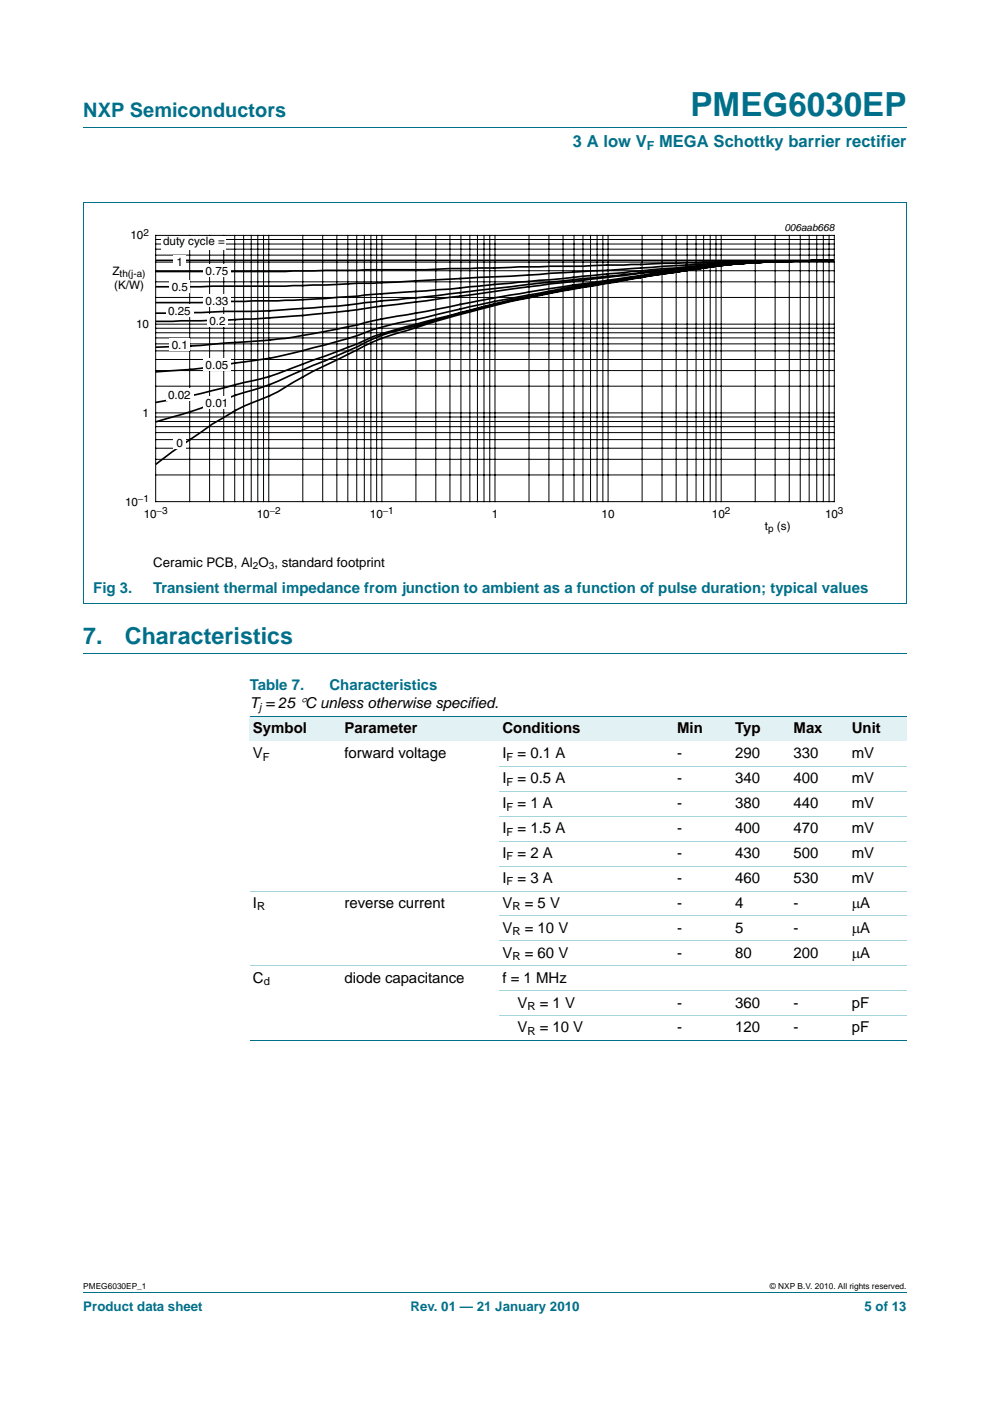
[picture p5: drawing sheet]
<svg xmlns="http://www.w3.org/2000/svg" width="210mm" height="297mm" viewBox="0 0 210 297" stroke-linecap="round" stroke-linejoin="round" font-family="sans-serif">
<path d="M17.7 27h174.6M17.6 42.9h174.7M17.7 42.9v84.9l174.6 .1v-85M17.7 138.5h174.6M17.7 273.9h174.6" fill="none" stroke="#00708a" stroke-width=".21"/>
<path d="M20.3 47.1h169.4v66.3h-169.4z" fill="none" stroke="#fff" stroke-width=".21"/>
<g fill="none" stroke="#000" stroke-width=".21">
<path d="M33 49.9h144v56.5h-144zM33 59.8h144M33 57.4h144M33 55.6h144M33 54.1h144M33 52.8h144M33 51.7h144M33 50.8h144M40.2 49.9v56.5M44.5 49.9v56.5M47.5 49.9v56.5M49.8 49.9v56.5"/>
<path d="M51.7 49.9v56.5M53.3 49.9v56.5M54.7 49.9v56.5M55.9 49.9v56.5M57 49.9v56.5M64.2 49.9v56.5M68.4 49.9v56.5M71.4 49.9v56.5M73.8 49.9v56.5M75.7 49.9v56.5M77.3 49.9v56.5M78.7 49.9v56.5"/>
<path d="M79.9 49.9v56.5M81 49.9v56.5M88.2 49.9v56.5M92.4 49.9v56.5M95.4 49.9v56.5M97.8 49.9v56.5M99.7 49.9v56.5M101.3 49.9v56.5M102.7 49.9v56.5M103.9 49.9v56.5M105 49.9v56.5M112.2 49.9v56.5"/>
<path d="M116.4 49.9v56.5M119.4 49.9v56.5M121.8 49.9v56.5M123.6 49.9v56.5M125.3 49.9v56.5M126.6 49.9v56.5M127.9 49.9v56.5M129 49.9v56.5M136.2 49.9v56.5M140.4 49.9v56.5M143.4 49.9v56.5M145.7 49.9v56.5"/>
<path d="M147.6 49.9v56.5M149.2 49.9v56.5M150.6 49.9v56.5M151.9 49.9v56.5M153 49.9v56.5M160.2 49.9v56.5M164.4 49.9v56.5M167.4 49.9v56.5M169.7 49.9v56.5M171.6 49.9v56.5M173.2 49.9v56.5M174.6 49.9v56.5"/>
<path d="M175.8 49.9v56.5M33 78.6h144M33 76.2h144M33 74.4h144M33 72.9h144M33 71.6h144M33 70.6h144M33 69.6h144M33 68.7h144M33 63.1h144M33 97.4h144M33 95h144"/>
<path d="M33 93.2h144M33 91.7h144M33 90.5h144M33 89.4h144M33 88.4h144M33 87.5h144M33 81.9h144M33 100.7h144"/>
</g>
<g fill="none" stroke="#000" stroke-width=".35">
<path d="M33.1 55.2h143.5M128.9 59.9l-7.3 1.3M135.9 58.8l-7 1.1M135.9 58.8l-5.2 1a258.2 258.2 0 0 0-44.5 10.3l-1.9 .5a47.5 47.5 0 0 0-10.4 4.5l-2.3 1.1a100.9 100.9 0 0 0-12.7 6.9l-3.6 1.6a33.1 33.1 0 0 0-7.6 3.7l-2.7 1.5-8.4 5.9-3.5 2.6M145.6 57.3l-7.4 1-9.3 1.6M145.6 57.3l-9.7 1.5M152.7 56.1l-22 2.3a1347.6 1347.6 0 0 0-42.5 4.8l-7.3 .6a194.1 194.1 0 0 1-18.7 1.7 119.6 119.6 0 0 1-14.5 .5l-5.1 .3-9.5 .1M152.7 56.1l-18.8 2.1a1577.2 1577.2 0 0 0-45.7 5.8l-3.9 .5a344.1 344.1 0 0 1-41.7 3.5l-9.5 .1M152.7 56.3a648.4 648.4 0 0 0-35.9 5.4l-2.4 .5a342.6 342.6 0 0 0-26.2 5.6l-3.9 .7a52.9 52.9 0 0 0-8.4 2.6l-2 .6a169.4 169.4 0 0 1-18.6 4.5l-1.6 .3a212.9 212.9 0 0 1-20.6 2.3M152.7 56.3l-7.1 1M159.9 55.6a184.3 184.3 0 0 0-16.5 1.2l-2.6 .1-24 2.4-11.9 1a275.6 275.6 0 0 1-20.6 1.7l-3.4 .3a322.4 322.4 0 0 1-33.2 1.6 147.2 147.2 0 0 1-14.6 .3M159.9 55.6l-7.2 .5"/>
<path d="M159.9 55.7l-3.8 .3a82.1 82.1 0 0 0-12.7 1.4 679.5 679.5 0 0 0-55.2 9l-3.9 .6a57.1 57.1 0 0 0-8.4 1.9 134.9 134.9 0 0 1-26 3.7l-7.3 .6-9.5 .4M159.9 55.7l-7.2 .6M176.6 55.2l-7.2 .1a176.4 176.4 0 0 0-16.7 .3h-3.5a982.7 982.7 0 0 1-39.1 1l-5.2 .2-9.5 .1a181.9 181.9 0 0 1-17.9 .3l-16.9 .4h-27.5M176.6 55.2a634.1 634.1 0 0 0-42.7 1.7l-25.6 1.7-8.6 .3a1192.8 1192.8 0 0 1-39.1 1.8l-27.5 .1M176.6 55.2l-16.7 .4M176.6 55.2l-12 .3-4.7 .2M121.6 61.2a251.6 251.6 0 0 0-28.8 6.3l-8.5 2.3a39.4 39.4 0 0 0-8.4 3.1l-13.7 5.1a59.8 59.8 0 0 1-12.3 3.6l-9.5 2.3-7.3 1.4M121.6 61.2l-2.2 .3a263.8 263.8 0 0 0-26.6 6.3l-6.6 1.8a34.2 34.2 0 0 0-10.3 3.9l-13.7 5.8a61.4 61.4 0 0 1-12.3 4.5l-4.9 1.8a82.6 82.6 0 0 1-11.9 3.8"/>
</g>
<g fill="#fff">
<path d="M34.3 50h13.6v2.9h-13.6z"/>
<path d="M36.8 54.1h2.6v2.6h-2.6z"/>
<path d="M43.2 56.1h5.8v2.6h-5.8z"/>
<path d="M35.9 59.5h4.4v2.6h-4.4z"/>
<path d="M43.2 62.4h5.8v2.5h-5.8z"/>
<path d="M43.9 66.7h4.4v2.6h-4.4z"/>
<path d="M35.2 64.6h5.9v2.6h-5.9z"/>
<path d="M35.9 71.8h4.4v2.6h-4.4z"/>
<path d="M43.2 75.9h5.8v2.6h-5.8z"/>
<path d="M35.2 82.3h5.9v2.6h-5.9z"/>
<path d="M43.2 84.1h5.8v2.5h-5.8z"/>
<path d="M36.8 92.5h2.6v2.5h-2.6z"/>
</g>
<g fill="#e2f1f4">
<path d="M53 151.9h19.3v5.3h-19.3z"/>
<path d="M72.3 151.9h33.6v5.3h-33.6z"/>
<path d="M105.9 151.9h31.7v5.3h-31.7z"/>
<path d="M137.6 151.9h5.3v5.3h-5.3z"/>
<path d="M142.9 151.9h12.4v5.3h-12.4z"/>
<path d="M155.3 151.9h12.3v5.3h-12.3z"/>
<path d="M167.6 151.9h12.4v5.3h-12.4z"/>
<path d="M180 151.9h12.3v5.3h-12.3z"/>
</g>
<path d="M53 151.9h139.3M53 220.7h139.3" fill="none" stroke="#00708a" stroke-width=".21"/>
<path d="M105.9 162.5h86.4M105.9 167.7h86.4M105.9 173h86.4M105.9 178.3h86.4M53 188.9h139.3M105.9 183.6h86.4M105.9 194.2h86.4M105.9 199.5h86.4M53 204.8h139.3M105.9 210.1h86.4M105.9 215.4h86.4" fill="none" stroke="#a5d5dc" stroke-width=".21"/>
<text font-size="7" fill="#00708a" x="146.5" y="24.6">PMEG6030EP</text>
<g font-size="4.9" fill="#00708a">
<text x="17.7" y="136.5">7.</text>
<text x="26.5" y="136.5">Characteristics</text>
</g>
<text font-size="4.2" fill="#00708a" x="17.7" y="24.9">NXP Semiconductors</text>
<g font-size="3.5" fill="#00708a">
<text x="121.5" y="31.1">3 A low V</text>
<text x="139.8" y="31.1">MEGA Schottky barrier rectifier</text>
</g>
<g font-size="3.2" fill="#00708a">
<text x="19.8" y="125.8">Fig 3.</text>
<text x="32.5" y="125.8">Transient thermal impedance from junction to ambient as a function of pulse duration; typical values</text>
<text x="53" y="146.2">Table 7.</text>
<text x="69.9" y="146.2">Characteristics</text>
</g>
<g font-size="3.2">
<text x="53" y="150.1">T = 25 °C unless otherwise specified.</text>
<text x="53.7" y="155.4">Symbol</text>
<text x="73.1" y="155.4">Parameter</text>
<text x="106.6" y="155.4">Conditions</text>
<text x="143.6" y="155.4">Min</text>
<text x="156" y="155.4">Typ</text>
<text x="168.3" y="155.4">Max</text>
<text x="180.7" y="155.4">Unit</text>
<text x="53.7" y="160.7">V</text>
<text x="73.1" y="160.7">forward voltage</text>
<text x="106.6" y="160.7">I</text>
<text x="109.8" y="160.7">= 0.1 A</text>
<text x="143.6" y="160.7">-</text>
<text x="156" y="160.7">290</text>
<text x="168.3" y="160.7">330</text>
<text x="180.7" y="160.7">mV</text>
<text x="106.6" y="166">I</text>
<text x="109.8" y="166">= 0.5 A</text>
<text x="143.6" y="166">-</text>
<text x="156" y="166">340</text>
<text x="168.3" y="166">400</text>
<text x="180.7" y="166">mV</text>
<text x="106.6" y="171.3">I</text>
<text x="109.8" y="171.3">= 1 A</text>
<text x="143.6" y="171.3">-</text>
<text x="156" y="171.3">380</text>
<text x="168.3" y="171.3">440</text>
<text x="180.7" y="171.3">mV</text>
<text x="106.6" y="176.6">I</text>
<text x="109.8" y="176.6">= 1.5 A</text>
<text x="143.6" y="176.6">-</text>
<text x="156" y="176.6">400</text>
<text x="168.3" y="176.6">470</text>
<text x="180.7" y="176.6">mV</text>
<text x="106.6" y="181.9">I</text>
<text x="109.8" y="181.9">= 2 A</text>
<text x="143.6" y="181.9">-</text>
<text x="156" y="181.9">430</text>
<text x="168.3" y="181.9">500</text>
<text x="180.7" y="181.9">mV</text>
<text x="106.6" y="187.2">I</text>
<text x="109.8" y="187.2">= 3 A</text>
<text x="143.6" y="187.2">-</text>
<text x="156" y="187.2">460</text>
<text x="168.3" y="187.2">530</text>
<text x="180.7" y="187.2">mV</text>
<text x="53.7" y="192.4">I</text>
<text x="73.1" y="192.4">reverse current</text>
<text x="106.6" y="192.4">V</text>
<text x="106.6" y="197.7">V</text>
<text x="111.3" y="192.4">= 5 V</text>
<text x="111.3" y="197.7">= 10 V</text>
<text x="143.6" y="192.4">-</text>
<text x="143.6" y="197.7">-</text>
<text x="156" y="192.4">4</text>
<text x="156" y="197.7">5</text>
<text x="168.3" y="192.4">-</text>
<text x="168.3" y="197.7">-</text>
<text x="180.7" y="192.4">μA</text>
<text x="180.7" y="197.7">μA</text>
<text x="106.6" y="203">V</text>
<text x="111.3" y="203">= 60 V</text>
<text x="143.6" y="203">-</text>
<text x="156" y="203">80</text>
<text x="168.3" y="203">200</text>
<text x="180.7" y="203">μA</text>
<text x="53.7" y="208.3">C</text>
<text x="73.1" y="208.3">diode capacitance</text>
<text x="106.6" y="208.3">f = 1 MHz</text>
<text x="109.7" y="213.6">V</text>
<text x="114.5" y="213.6">= 1 V</text>
<text x="143.6" y="213.6">-</text>
<text x="156" y="213.6">360</text>
<text x="168.3" y="213.6">-</text>
<text x="180.7" y="213.6">pF</text>
<text x="109.7" y="218.9">V</text>
<text x="114.5" y="218.9">= 10 V</text>
<text x="143.6" y="218.9">-</text>
<text x="156" y="218.9">120</text>
<text x="168.3" y="218.9">-</text>
<text x="180.7" y="218.9">pF</text>
</g>
<text font-size="2.8" x="32.5" y="120.2">Ceramic PCB, Al O , standard footprint</text>
<g font-size="2.8" fill="#00708a">
<text x="17.7" y="277.9">Product data sheet</text>
<text x="87.1" y="277.9">Rev. 01 — 21 January 2010</text>
<text x="183.4" y="277.9">5 of 13</text>
</g>
<text font-size="2.6" fill="#00708a" x="137.2" y="31.7">F</text>
<g font-size="2.5">
<text x="27.7" y="50.8">10</text>
<text x="34.6" y="52">duty cycle =</text>
<text x="23.9" y="58.3">Z</text>
<text x="37.5" y="56.3">1</text>
<text x="43.6" y="58.4">0.75</text>
<text x="24.2" y="61.3">(K/W)</text>
<text x="36.4" y="61.6">0.5</text>
<text x="43.6" y="64.6">0.33</text>
<text x="28.9" y="69.6">10</text>
<text x="35.7" y="66.8">0.25</text>
<text x="44.4" y="68.9">0.2</text>
<text x="36.4" y="74">0.1</text>
<text x="43.6" y="78.2">0.05</text>
<text x="30.2" y="88.4">1</text>
<text x="35.7" y="84.6">0.02</text>
<text x="43.6" y="86.3">0.01</text>
<text x="37.5" y="94.7">0</text>
<text x="26.5" y="107.2">10</text>
<text x="30.5" y="109.7">10</text>
<text x="54.5" y="109.7">10</text>
<text x="78.5" y="109.7">10</text>
<text x="104.3" y="109.7">1</text>
<text x="127.6" y="109.7">10</text>
<text x="151" y="109.7">10</text>
<text x="162.2" y="112.3">t</text>
<text x="164.8" y="112.3">(s)</text>
<text x="175" y="109.7">10</text>
</g>
<g font-size="2.4">
<text x="54.9" y="150.7">j</text>
<text x="55.8" y="161.3">F</text>
<text x="107.5" y="161.3">F</text>
<text x="107.5" y="166.6">F</text>
<text x="107.5" y="171.9">F</text>
<text x="107.5" y="177.1">F</text>
<text x="107.5" y="182.4">F</text>
<text x="107.5" y="187.7">F</text>
<text x="54.5" y="193">R</text>
<text x="108.7" y="193">R</text>
<text x="108.7" y="198.3">R</text>
<text x="108.7" y="203.6">R</text>
<text x="55.9" y="208.9">d</text>
<text x="111.9" y="214.2">R</text>
<text x="111.9" y="219.5">R</text>
</g>
<g font-size="2.1">
<text x="30.4" y="50">2</text>
<text x="166.4" y="49.1">006aab668</text>
<text x="25.4" y="58.8">th(j-a)</text>
<text x="29.3" y="106.5">−1</text>
<text x="33.2" y="109">−3</text>
<text x="57.2" y="109">−2</text>
<text x="81.2" y="109">−1</text>
<text x="153.8" y="109">2</text>
<text x="162.9" y="112.8">p</text>
<text x="177.7" y="109">3</text>
<text x="53.6" y="120.7">2</text>
<text x="57" y="120.7">3</text>
</g>
<g font-size="1.8">
<text x="17.7" y="273.3">PMEG6030EP_1</text>
<text x="163.3" y="273.3">© NXP B.V. 2010. All rights reserved.</text>
</g>
</svg>
